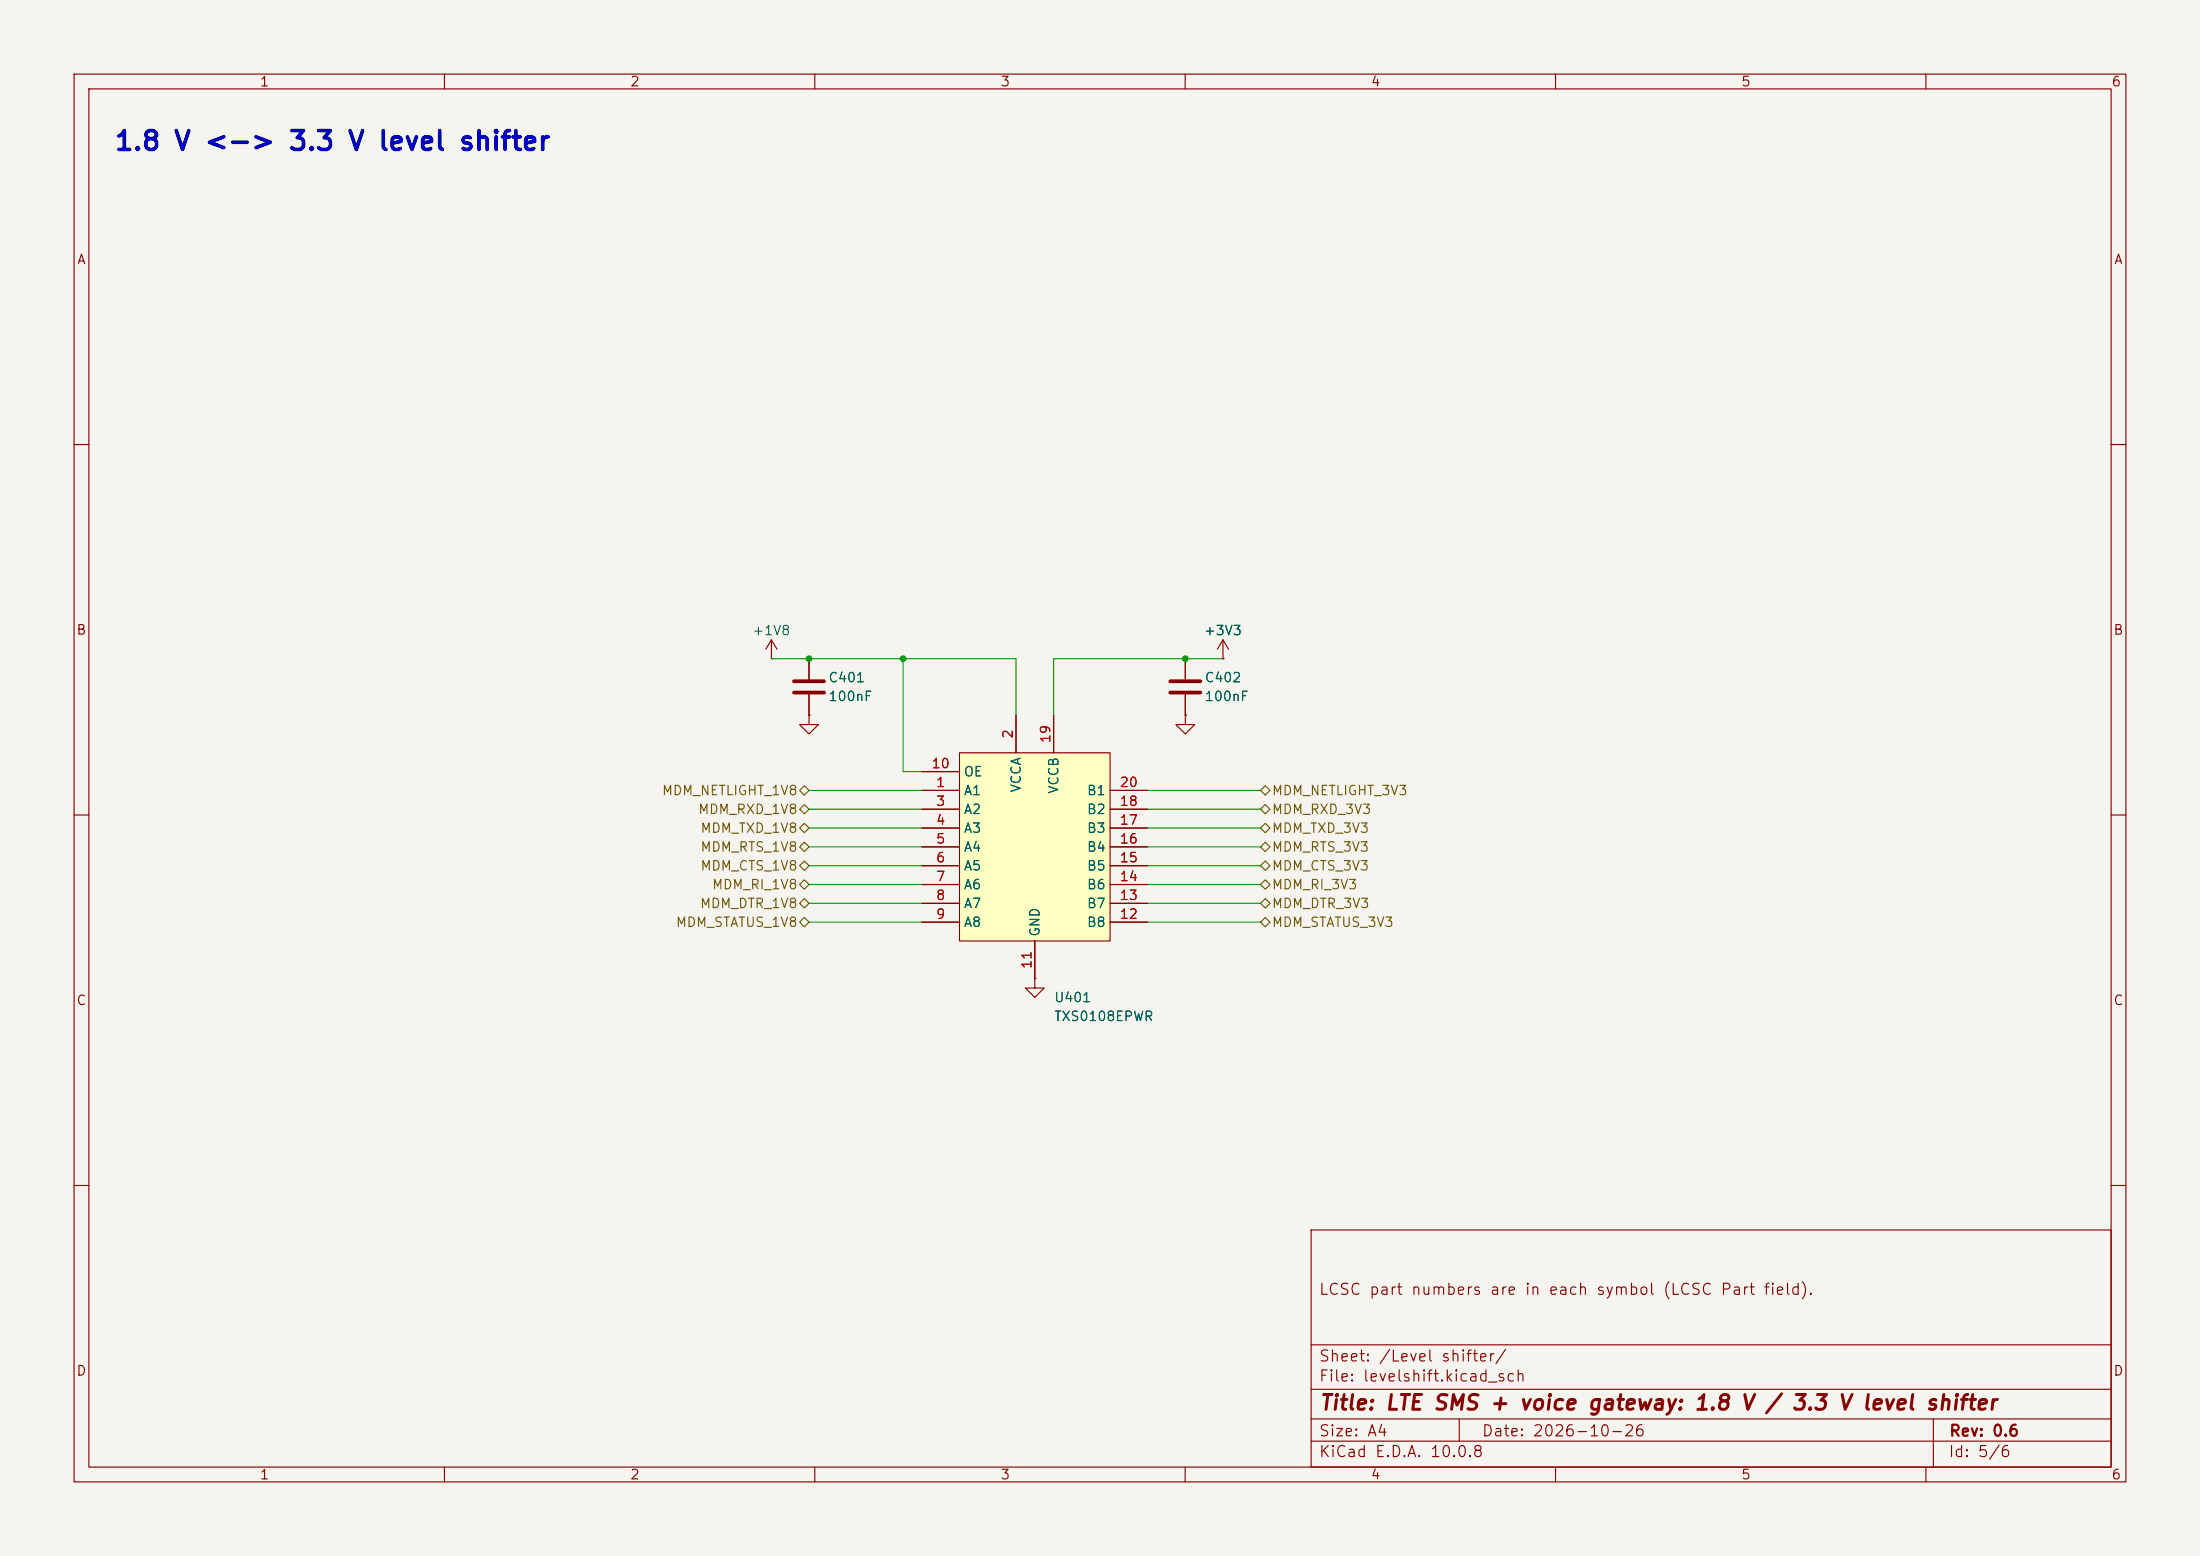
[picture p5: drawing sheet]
(kicad_sch
 (version 20260306)
 (generator "eeschema")
 (generator_version "10.0")
 (paper "A4")
 (title_block
  (title "LTE SMS + voice gateway: 1.8 V / 3.3 V level shifter")
  (date "2026-10-26")
  (rev "0.6")
  (comment 2 "LCSC part numbers are in each symbol (LCSC Part field)."))
 (lib_symbols
  (symbol "Device:C"
   (pin_numbers (hide yes))
   (pin_names
    (offset 0.254)) (exclude_from_sim no) (in_bom yes) (on_board yes)
   (in_pos_files yes)
   (duplicate_pin_numbers_are_jumpers no)
   (property "Reference" "C" (at 0.635 2.54 0) (show_name no) (do_not_autoplace no) (effects (font (size 1.27 1.27)) (justify left)))
   (property "Value" "C" (at 0.635 -2.54 0) (show_name no) (do_not_autoplace no) (effects (font (size 1.27 1.27)) (justify left)))
   (property "Footprint" "" (at 0.9652 -3.81 0) (show_name no) (do_not_autoplace no) (hide yes) (effects (font (size 1.27 1.27))))
   (property "Datasheet" "" (at 0 0 0) (show_name no) (do_not_autoplace no) (hide yes) (effects (font (size 1.27 1.27))))
   (property "Description" "Unpolarized capacitor" (at 0 0 0) (show_name no) (do_not_autoplace no) (hide yes) (effects (font (size 1.27 1.27))))
   (symbol "C_0_1"
    (polyline (pts (xy -2.032 0.762) (xy 2.032 0.762)) (stroke (width 0.508) (type default)) (fill (type none)))
    (polyline (pts (xy -2.032 -0.762) (xy 2.032 -0.762)) (stroke (width 0.508) (type default)) (fill (type none))))
   (symbol "C_1_1"
    (pin passive line (at 0 3.81 270) (length 2.794) (name "" (effects (font (size 1.27 1.27)))) (number "1" (effects (font (size 1.27 1.27)))))
    (pin passive line (at 0 -3.81 90) (length 2.794) (name "" (effects (font (size 1.27 1.27)))) (number "2" (effects (font (size 1.27 1.27))))))
   (embedded_fonts no))
  (symbol "JLC:TXS0108EPWR" (exclude_from_sim no) (in_bom yes) (on_board yes)
   (in_pos_files yes)
   (duplicate_pin_numbers_are_jumpers no)
   (property "Reference" "U" (at 0 22.86 0) (show_name no) (do_not_autoplace no) (effects (font (size 1.27 1.27))))
   (property "Value" "TXS0108EPWR" (at 0 -22.86 0) (show_name no) (do_not_autoplace no) (effects (font (size 1.27 1.27))))
   (property "Footprint" "JLC:TSSOP-20_L6.5-W4.4-P0.65-LS6.4-BL" (at 0 -25.4 0) (show_name no) (do_not_autoplace no) (hide yes) (effects (font (size 1.27 1.27))))
   (property "Datasheet" "https://lcsc.com/product-detail/Interface-ICs_TI_TXS0108EPWR_TXS0108EPWR_C17206.html" (at 0 -27.94 0) (show_name no) (do_not_autoplace no) (hide yes) (effects (font (size 1.27 1.27))))
   (property "Description" "" (at 0 0 0) (show_name no) (do_not_autoplace no) (hide yes) (effects (font (size 1.27 1.27))))
   (property "Manufacturer" "TI(德州仪器)" (at 0 -30.48 0) (show_name no) (do_not_autoplace no) (hide yes) (effects (font (size 1.27 1.27))))
   (property "MPN" "TXS0108EPWR" (at 0 -33.02 0) (show_name no) (do_not_autoplace no) (hide yes) (effects (font (size 1.27 1.27))))
   (property "LCSC Part" "C17206" (at 0 -35.56 0) (show_name no) (do_not_autoplace no) (hide yes) (effects (font (size 1.27 1.27))))
   (symbol "TXS0108EPWR_0_1"
    (rectangle (start -10.16 12.7) (end 10.16 -12.7) (stroke (width 0) (type default)) (fill (type background)))
    (pin bidirectional line (at -15.24 7.62 0) (length 5.08) (name "A1" (effects (font (size 1.27 1.27)))) (number "1" (effects (font (size 1.27 1.27)))))
    (pin power_in line (at -2.54 17.78 270) (length 5.08) (name "VCCA" (effects (font (size 1.27 1.27)))) (number "2" (effects (font (size 1.27 1.27)))))
    (pin bidirectional line (at -15.24 5.08 0) (length 5.08) (name "A2" (effects (font (size 1.27 1.27)))) (number "3" (effects (font (size 1.27 1.27)))))
    (pin bidirectional line (at -15.24 2.54 0) (length 5.08) (name "A3" (effects (font (size 1.27 1.27)))) (number "4" (effects (font (size 1.27 1.27)))))
    (pin bidirectional line (at -15.24 0 0) (length 5.08) (name "A4" (effects (font (size 1.27 1.27)))) (number "5" (effects (font (size 1.27 1.27)))))
    (pin bidirectional line (at -15.24 -2.54 0) (length 5.08) (name "A5" (effects (font (size 1.27 1.27)))) (number "6" (effects (font (size 1.27 1.27)))))
    (pin bidirectional line (at -15.24 -5.08 0) (length 5.08) (name "A6" (effects (font (size 1.27 1.27)))) (number "7" (effects (font (size 1.27 1.27)))))
    (pin bidirectional line (at -15.24 -7.62 0) (length 5.08) (name "A7" (effects (font (size 1.27 1.27)))) (number "8" (effects (font (size 1.27 1.27)))))
    (pin bidirectional line (at -15.24 -10.16 0) (length 5.08) (name "A8" (effects (font (size 1.27 1.27)))) (number "9" (effects (font (size 1.27 1.27)))))
    (pin input line (at -15.24 10.16 0) (length 5.08) (name "OE" (effects (font (size 1.27 1.27)))) (number "10" (effects (font (size 1.27 1.27)))))
    (pin power_in line (at 0 -17.78 90) (length 5.08) (name "GND" (effects (font (size 1.27 1.27)))) (number "11" (effects (font (size 1.27 1.27)))))
    (pin bidirectional line (at 15.24 -10.16 180) (length 5.08) (name "B8" (effects (font (size 1.27 1.27)))) (number "12" (effects (font (size 1.27 1.27)))))
    (pin bidirectional line (at 15.24 -7.62 180) (length 5.08) (name "B7" (effects (font (size 1.27 1.27)))) (number "13" (effects (font (size 1.27 1.27)))))
    (pin bidirectional line (at 15.24 -5.08 180) (length 5.08) (name "B6" (effects (font (size 1.27 1.27)))) (number "14" (effects (font (size 1.27 1.27)))))
    (pin bidirectional line (at 15.24 -2.54 180) (length 5.08) (name "B5" (effects (font (size 1.27 1.27)))) (number "15" (effects (font (size 1.27 1.27)))))
    (pin bidirectional line (at 15.24 0 180) (length 5.08) (name "B4" (effects (font (size 1.27 1.27)))) (number "16" (effects (font (size 1.27 1.27)))))
    (pin bidirectional line (at 15.24 2.54 180) (length 5.08) (name "B3" (effects (font (size 1.27 1.27)))) (number "17" (effects (font (size 1.27 1.27)))))
    (pin bidirectional line (at 15.24 5.08 180) (length 5.08) (name "B2" (effects (font (size 1.27 1.27)))) (number "18" (effects (font (size 1.27 1.27)))))
    (pin power_in line (at 2.54 17.78 270) (length 5.08) (name "VCCB" (effects (font (size 1.27 1.27)))) (number "19" (effects (font (size 1.27 1.27)))))
    (pin bidirectional line (at 15.24 7.62 180) (length 5.08) (name "B1" (effects (font (size 1.27 1.27)))) (number "20" (effects (font (size 1.27 1.27))))))
   (embedded_fonts no))
  (symbol "power:+1V8"
   (power global)
   (pin_numbers (hide yes))
   (pin_names
    (offset 0) (hide yes)) (exclude_from_sim no) (in_bom yes) (on_board yes)
   (in_pos_files yes)
   (duplicate_pin_numbers_are_jumpers no)
   (property "Reference" "#PWR" (at 0 -3.81 0) (show_name no) (do_not_autoplace no) (hide yes) (effects (font (size 1.27 1.27))))
   (property "Value" "+1V8" (at 0 3.556 0) (show_name no) (do_not_autoplace no) (effects (font (size 1.27 1.27))))
   (property "Footprint" "" (at 0 0 0) (show_name no) (do_not_autoplace no) (hide yes) (effects (font (size 1.27 1.27))))
   (property "Datasheet" "" (at 0 0 0) (show_name no) (do_not_autoplace no) (hide yes) (effects (font (size 1.27 1.27))))
   (property "Description" "Power symbol creates a global label with name \"+1V8\"" (at 0 0 0) (show_name no) (do_not_autoplace no) (hide yes) (effects (font (size 1.27 1.27))))
   (symbol "+1V8_0_1"
    (polyline (pts (xy -0.762 1.27) (xy 0 2.54)) (stroke (width 0) (type default)) (fill (type none)))
    (polyline (pts (xy 0 2.54) (xy 0.762 1.27)) (stroke (width 0) (type default)) (fill (type none)))
    (polyline (pts (xy 0 0) (xy 0 2.54)) (stroke (width 0) (type default)) (fill (type none))))
   (symbol "+1V8_1_1"
    (pin power_in line (at 0 0 90) (length 0) (name "" (effects (font (size 1.27 1.27)))) (number "1" (effects (font (size 1.27 1.27))))))
   (embedded_fonts no))
  (symbol "power:+3V3"
   (power global)
   (pin_numbers (hide yes))
   (pin_names
    (offset 0) (hide yes)) (exclude_from_sim no) (in_bom yes) (on_board yes)
   (in_pos_files yes)
   (duplicate_pin_numbers_are_jumpers no)
   (property "Reference" "#PWR" (at 0 -3.81 0) (show_name no) (do_not_autoplace no) (hide yes) (effects (font (size 1.27 1.27))))
   (property "Value" "+3V3" (at 0 3.556 0) (show_name no) (do_not_autoplace no) (effects (font (size 1.27 1.27))))
   (property "Footprint" "" (at 0 0 0) (show_name no) (do_not_autoplace no) (hide yes) (effects (font (size 1.27 1.27))))
   (property "Datasheet" "" (at 0 0 0) (show_name no) (do_not_autoplace no) (hide yes) (effects (font (size 1.27 1.27))))
   (property "Description" "Power symbol creates a global label with name \"+3V3\"" (at 0 0 0) (show_name no) (do_not_autoplace no) (hide yes) (effects (font (size 1.27 1.27))))
   (symbol "+3V3_0_1"
    (polyline (pts (xy -0.762 1.27) (xy 0 2.54)) (stroke (width 0) (type default)) (fill (type none)))
    (polyline (pts (xy 0 2.54) (xy 0.762 1.27)) (stroke (width 0) (type default)) (fill (type none)))
    (polyline (pts (xy 0 0) (xy 0 2.54)) (stroke (width 0) (type default)) (fill (type none))))
   (symbol "+3V3_1_1"
    (pin power_in line (at 0 0 90) (length 0) (name "" (effects (font (size 1.27 1.27)))) (number "1" (effects (font (size 1.27 1.27))))))
   (embedded_fonts no))
  (symbol "power:GND"
   (power global)
   (pin_numbers (hide yes))
   (pin_names
    (offset 0) (hide yes)) (exclude_from_sim no) (in_bom yes) (on_board yes)
   (in_pos_files yes)
   (duplicate_pin_numbers_are_jumpers no)
   (property "Reference" "#PWR" (at 0 -6.35 0) (show_name no) (do_not_autoplace no) (hide yes) (effects (font (size 1.27 1.27))))
   (property "Value" "GND" (at 0 -3.81 0) (show_name no) (do_not_autoplace no) (effects (font (size 1.27 1.27))))
   (property "Footprint" "" (at 0 0 0) (show_name no) (do_not_autoplace no) (hide yes) (effects (font (size 1.27 1.27))))
   (property "Datasheet" "" (at 0 0 0) (show_name no) (do_not_autoplace no) (hide yes) (effects (font (size 1.27 1.27))))
   (property "Description" "Power symbol creates a global label with name \"GND\" , ground" (at 0 0 0) (show_name no) (do_not_autoplace no) (hide yes) (effects (font (size 1.27 1.27))))
   (symbol "GND_0_1"
    (polyline (pts (xy 0 0) (xy 0 -1.27) (xy 1.27 -1.27) (xy 0 -2.54) (xy -1.27 -1.27) (xy 0 -1.27)) (stroke (width 0) (type default)) (fill (type none))))
   (symbol "GND_1_1"
    (pin power_in line (at 0 0 270) (length 0) (name "" (effects (font (size 1.27 1.27)))) (number "1" (effects (font (size 1.27 1.27))))))
   (embedded_fonts no)))
 (text "1.8 V <-> 3.3 V level shifter"
  (exclude_from_sim no)
  (at 15.24 17.78 0)
  (effects (font (size 2.54 2.54)
    (bold yes)) (justify left top)))
 (junction
  (at 109.22 88.9)
  (diameter 0)
  (color 0 0 0 0))
 (junction
  (at 160.02 88.9)
  (diameter 0)
  (color 0 0 0 0))
 (junction
  (at 121.92 88.9)
  (diameter 0)
  (color 0 0 0 0))
 (wire
  (pts (xy 154.94 111.76) (xy 170.18 111.76))
  (stroke (width 0) (type default)))
 (wire
  (pts (xy 154.94 106.68) (xy 170.18 106.68))
  (stroke (width 0) (type default)))
 (wire
  (pts (xy 109.22 121.92) (xy 124.46 121.92))
  (stroke (width 0) (type default)))
 (wire
  (pts (xy 109.22 111.76) (xy 124.46 111.76))
  (stroke (width 0) (type default)))
 (wire
  (pts (xy 104.14 88.9) (xy 109.22 88.9))
  (stroke (width 0) (type default)))
 (wire
  (pts (xy 121.92 104.14) (xy 124.46 104.14))
  (stroke (width 0) (type default)))
 (wire
  (pts (xy 154.94 119.38) (xy 170.18 119.38))
  (stroke (width 0) (type default)))
 (wire
  (pts (xy 154.94 124.46) (xy 170.18 124.46))
  (stroke (width 0) (type default)))
 (wire
  (pts (xy 109.22 124.46) (xy 124.46 124.46))
  (stroke (width 0) (type default)))
 (wire
  (pts (xy 109.22 119.38) (xy 124.46 119.38))
  (stroke (width 0) (type default)))
 (wire
  (pts (xy 121.92 88.9) (xy 121.92 104.14))
  (stroke (width 0) (type default)))
 (wire
  (pts (xy 154.94 109.22) (xy 170.18 109.22))
  (stroke (width 0) (type default)))
 (wire
  (pts (xy 109.22 106.68) (xy 124.46 106.68))
  (stroke (width 0) (type default)))
 (wire
  (pts (xy 109.22 116.84) (xy 124.46 116.84))
  (stroke (width 0) (type default)))
 (wire
  (pts (xy 109.22 88.9) (xy 121.92 88.9))
  (stroke (width 0) (type default)))
 (wire
  (pts (xy 154.94 121.92) (xy 170.18 121.92))
  (stroke (width 0) (type default)))
 (wire
  (pts (xy 137.16 88.9) (xy 137.16 96.52))
  (stroke (width 0) (type default)))
 (wire
  (pts (xy 121.92 88.9) (xy 137.16 88.9))
  (stroke (width 0) (type default)))
 (wire
  (pts (xy 142.24 88.9) (xy 142.24 96.52))
  (stroke (width 0) (type default)))
 (wire
  (pts (xy 154.94 114.3) (xy 170.18 114.3))
  (stroke (width 0) (type default)))
 (wire
  (pts (xy 109.22 114.3) (xy 124.46 114.3))
  (stroke (width 0) (type default)))
 (wire
  (pts (xy 109.22 109.22) (xy 124.46 109.22))
  (stroke (width 0) (type default)))
 (wire
  (pts (xy 142.24 88.9) (xy 160.02 88.9))
  (stroke (width 0) (type default)))
 (wire
  (pts (xy 160.02 88.9) (xy 165.1 88.9))
  (stroke (width 0) (type default)))
 (wire
  (pts (xy 154.94 116.84) (xy 170.18 116.84))
  (stroke (width 0) (type default)))
 (hierarchical_label "MDM_DTR_3V3"
  (shape bidirectional)
  (at 170.18 121.92 0)
  (effects (font (size 1.27 1.27)) (justify left)))
 (hierarchical_label "MDM_NETLIGHT_1V8"
  (shape bidirectional)
  (at 109.22 106.68 180)
  (effects (font (size 1.27 1.27)) (justify right)))
 (hierarchical_label "MDM_RI_1V8"
  (shape bidirectional)
  (at 109.22 119.38 180)
  (effects (font (size 1.27 1.27)) (justify right)))
 (hierarchical_label "MDM_TXD_3V3"
  (shape bidirectional)
  (at 170.18 111.76 0)
  (effects (font (size 1.27 1.27)) (justify left)))
 (hierarchical_label "MDM_STATUS_3V3"
  (shape bidirectional)
  (at 170.18 124.46 0)
  (effects (font (size 1.27 1.27)) (justify left)))
 (hierarchical_label "MDM_RXD_1V8"
  (shape bidirectional)
  (at 109.22 109.22 180)
  (effects (font (size 1.27 1.27)) (justify right)))
 (hierarchical_label "MDM_RTS_1V8"
  (shape bidirectional)
  (at 109.22 114.3 180)
  (effects (font (size 1.27 1.27)) (justify right)))
 (hierarchical_label "MDM_NETLIGHT_3V3"
  (shape bidirectional)
  (at 170.18 106.68 0)
  (effects (font (size 1.27 1.27)) (justify left)))
 (hierarchical_label "MDM_RI_3V3"
  (shape bidirectional)
  (at 170.18 119.38 0)
  (effects (font (size 1.27 1.27)) (justify left)))
 (hierarchical_label "MDM_TXD_1V8"
  (shape bidirectional)
  (at 109.22 111.76 180)
  (effects (font (size 1.27 1.27)) (justify right)))
 (hierarchical_label "MDM_CTS_3V3"
  (shape bidirectional)
  (at 170.18 116.84 0)
  (effects (font (size 1.27 1.27)) (justify left)))
 (hierarchical_label "MDM_STATUS_1V8"
  (shape bidirectional)
  (at 109.22 124.46 180)
  (effects (font (size 1.27 1.27)) (justify right)))
 (hierarchical_label "MDM_CTS_1V8"
  (shape bidirectional)
  (at 109.22 116.84 180)
  (effects (font (size 1.27 1.27)) (justify right)))
 (hierarchical_label "MDM_DTR_1V8"
  (shape bidirectional)
  (at 109.22 121.92 180)
  (effects (font (size 1.27 1.27)) (justify right)))
 (hierarchical_label "MDM_RXD_3V3"
  (shape bidirectional)
  (at 170.18 109.22 0)
  (effects (font (size 1.27 1.27)) (justify left)))
 (hierarchical_label "MDM_RTS_3V3"
  (shape bidirectional)
  (at 170.18 114.3 0)
  (effects (font (size 1.27 1.27)) (justify left)))
 (symbol
  (lib_id "power:GND")
  (at 160.02 96.52 0)
  (unit 1)
  (body_style 1)
  (exclude_from_sim no)
  (in_bom no)
  (on_board no)
  (in_pos_files yes)
  (dnp no)
  (property "Reference" "#PWR904" (at 160.02 96.52 0) (hide yes) (show_name no) (do_not_autoplace no) (effects (font (size 1.27 1.27))))
  (property "Value" "GND" (at 160.02 100.33 0) (hide yes) (show_name no) (do_not_autoplace no) (effects (font (size 1.27 1.27))))
  (property "Footprint" "" (at 160.02 96.52 0) (hide yes) (show_name no) (do_not_autoplace no) (effects (font (size 1.27 1.27))))
  (property "Datasheet" "" (at 160.02 96.52 0) (hide yes) (show_name no) (do_not_autoplace no) (effects (font (size 1.27 1.27))))
  (property "Description" "" (at 160.02 96.52 0) (show_name no) (do_not_autoplace no) (effects (font (size 1.27 1.27))))
  (pin "1"))
 (symbol
  (lib_id "power:+3V3")
  (at 165.1 88.9 0)
  (unit 1)
  (body_style 1)
  (exclude_from_sim no)
  (in_bom no)
  (on_board no)
  (in_pos_files yes)
  (dnp no)
  (property "Reference" "#PWR903" (at 165.1 88.9 0) (hide yes) (show_name no) (do_not_autoplace no) (effects (font (size 1.27 1.27))))
  (property "Value" "+3V3" (at 165.1 85.09 0) (show_name no) (do_not_autoplace no) (effects (font (size 1.27 1.27))))
  (property "Footprint" "" (at 165.1 88.9 0) (hide yes) (show_name no) (do_not_autoplace no) (effects (font (size 1.27 1.27))))
  (property "Datasheet" "" (at 165.1 88.9 0) (hide yes) (show_name no) (do_not_autoplace no) (effects (font (size 1.27 1.27))))
  (property "Description" "" (at 165.1 88.9 0) (show_name no) (do_not_autoplace no) (effects (font (size 1.27 1.27))))
  (pin "1"))
 (symbol
  (lib_id "power:GND")
  (at 139.7 132.08 0)
  (unit 1)
  (body_style 1)
  (exclude_from_sim no)
  (in_bom no)
  (on_board no)
  (in_pos_files yes)
  (dnp no)
  (property "Reference" "#PWR905" (at 139.7 132.08 0) (hide yes) (show_name no) (do_not_autoplace no) (effects (font (size 1.27 1.27))))
  (property "Value" "GND" (at 139.7 135.89 0) (hide yes) (show_name no) (do_not_autoplace no) (effects (font (size 1.27 1.27))))
  (property "Footprint" "" (at 139.7 132.08 0) (hide yes) (show_name no) (do_not_autoplace no) (effects (font (size 1.27 1.27))))
  (property "Datasheet" "" (at 139.7 132.08 0) (hide yes) (show_name no) (do_not_autoplace no) (effects (font (size 1.27 1.27))))
  (property "Description" "" (at 139.7 132.08 0) (show_name no) (do_not_autoplace no) (effects (font (size 1.27 1.27))))
  (pin "1"))
 (symbol
  (lib_id "power:GND")
  (at 109.22 96.52 0)
  (unit 1)
  (body_style 1)
  (exclude_from_sim no)
  (in_bom no)
  (on_board no)
  (in_pos_files yes)
  (dnp no)
  (property "Reference" "#PWR902" (at 109.22 96.52 0) (hide yes) (show_name no) (do_not_autoplace no) (effects (font (size 1.27 1.27))))
  (property "Value" "GND" (at 109.22 100.33 0) (hide yes) (show_name no) (do_not_autoplace no) (effects (font (size 1.27 1.27))))
  (property "Footprint" "" (at 109.22 96.52 0) (hide yes) (show_name no) (do_not_autoplace no) (effects (font (size 1.27 1.27))))
  (property "Datasheet" "" (at 109.22 96.52 0) (hide yes) (show_name no) (do_not_autoplace no) (effects (font (size 1.27 1.27))))
  (property "Description" "" (at 109.22 96.52 0) (show_name no) (do_not_autoplace no) (effects (font (size 1.27 1.27))))
  (pin "1"))
 (symbol
  (lib_id "power:+1V8")
  (at 104.14 88.9 0)
  (unit 1)
  (body_style 1)
  (exclude_from_sim no)
  (in_bom no)
  (on_board no)
  (in_pos_files yes)
  (dnp no)
  (property "Reference" "#PWR901" (at 104.14 88.9 0) (hide yes) (show_name no) (do_not_autoplace no) (effects (font (size 1.27 1.27))))
  (property "Value" "+1V8" (at 104.14 85.09 0) (show_name no) (do_not_autoplace no) (effects (font (size 1.27 1.27))))
  (property "Footprint" "" (at 104.14 88.9 0) (hide yes) (show_name no) (do_not_autoplace no) (effects (font (size 1.27 1.27))))
  (property "Datasheet" "" (at 104.14 88.9 0) (hide yes) (show_name no) (do_not_autoplace no) (effects (font (size 1.27 1.27))))
  (property "Description" "" (at 104.14 88.9 0) (show_name no) (do_not_autoplace no) (effects (font (size 1.27 1.27))))
  (pin "1"))
 (symbol
  (lib_id "Device:C")
  (at 160.02 92.71 0)
  (unit 1)
  (body_style 1)
  (exclude_from_sim no)
  (in_bom yes)
  (on_board yes)
  (in_pos_files yes)
  (dnp no)
  (property "Reference" "C402" (at 162.56 91.44 0) (show_name no) (do_not_autoplace no) (effects (font (size 1.27 1.27)) (justify left)))
  (property "Value" "100nF" (at 162.56 93.98 0) (show_name no) (do_not_autoplace no) (effects (font (size 1.27 1.27)) (justify left)))
  (property "Footprint" "Capacitor_SMD:C_0402_1005Metric" (at 160.02 92.71 0) (hide yes) (show_name no) (do_not_autoplace no) (effects (font (size 1.27 1.27))))
  (property "Datasheet" "~" (at 160.02 92.71 0) (hide yes) (show_name no) (do_not_autoplace no) (effects (font (size 1.27 1.27))))
  (property "Description" "" (at 160.02 92.71 0) (show_name no) (do_not_autoplace no) (effects (font (size 1.27 1.27))))
  (property "LCSC Part" "C1525" (at 160.02 92.71 0) (hide yes) (show_name no) (do_not_autoplace no) (effects (font (size 1.27 1.27))))
  (property "MPN" "CL05B104KO5NNNC" (at 160.02 92.71 0) (hide yes) (show_name no) (do_not_autoplace no) (effects (font (size 1.27 1.27))))
  (pin "1")
  (pin "2"))
 (symbol
  (lib_id "Device:C")
  (at 109.22 92.71 0)
  (unit 1)
  (body_style 1)
  (exclude_from_sim no)
  (in_bom yes)
  (on_board yes)
  (in_pos_files yes)
  (dnp no)
  (property "Reference" "C401" (at 111.76 91.44 0) (show_name no) (do_not_autoplace no) (effects (font (size 1.27 1.27)) (justify left)))
  (property "Value" "100nF" (at 111.76 93.98 0) (show_name no) (do_not_autoplace no) (effects (font (size 1.27 1.27)) (justify left)))
  (property "Footprint" "Capacitor_SMD:C_0402_1005Metric" (at 109.22 92.71 0) (hide yes) (show_name no) (do_not_autoplace no) (effects (font (size 1.27 1.27))))
  (property "Datasheet" "~" (at 109.22 92.71 0) (hide yes) (show_name no) (do_not_autoplace no) (effects (font (size 1.27 1.27))))
  (property "Description" "" (at 109.22 92.71 0) (show_name no) (do_not_autoplace no) (effects (font (size 1.27 1.27))))
  (property "LCSC Part" "C1525" (at 109.22 92.71 0) (hide yes) (show_name no) (do_not_autoplace no) (effects (font (size 1.27 1.27))))
  (property "MPN" "CL05B104KO5NNNC" (at 109.22 92.71 0) (hide yes) (show_name no) (do_not_autoplace no) (effects (font (size 1.27 1.27))))
  (pin "1")
  (pin "2"))
 (symbol
  (lib_id "JLC:TXS0108EPWR")
  (at 139.7 114.3 0)
  (unit 1)
  (body_style 1)
  (exclude_from_sim no)
  (in_bom yes)
  (on_board yes)
  (in_pos_files yes)
  (dnp no)
  (property "Reference" "U401" (at 142.24 134.62 0) (show_name no) (do_not_autoplace no) (effects (font (size 1.27 1.27)) (justify left)))
  (property "Value" "TXS0108EPWR" (at 142.24 137.16 0) (show_name no) (do_not_autoplace no) (effects (font (size 1.27 1.27)) (justify left)))
  (property "Footprint" "JLC:TSSOP-20_L6.5-W4.4-P0.65-LS6.4-BL" (at 139.7 114.3 0) (hide yes) (show_name no) (do_not_autoplace no) (effects (font (size 1.27 1.27))))
  (property "Datasheet" "~" (at 139.7 114.3 0) (hide yes) (show_name no) (do_not_autoplace no) (effects (font (size 1.27 1.27))))
  (property "Description" "" (at 139.7 114.3 0) (show_name no) (do_not_autoplace no) (effects (font (size 1.27 1.27))))
  (property "LCSC Part" "C17206" (at 139.7 114.3 0) (hide yes) (show_name no) (do_not_autoplace no) (effects (font (size 1.27 1.27))))
  (property "MPN" "TXS0108EPWR" (at 139.7 114.3 0) (hide yes) (show_name no) (do_not_autoplace no) (effects (font (size 1.27 1.27))))
  (pin "1")
  (pin "2")
  (pin "3")
  (pin "4")
  (pin "5")
  (pin "6")
  (pin "7")
  (pin "8")
  (pin "9")
  (pin "10")
  (pin "11")
  (pin "12")
  (pin "13")
  (pin "14")
  (pin "15")
  (pin "16")
  (pin "17")
  (pin "18")
  (pin "19")
  (pin "20")))
